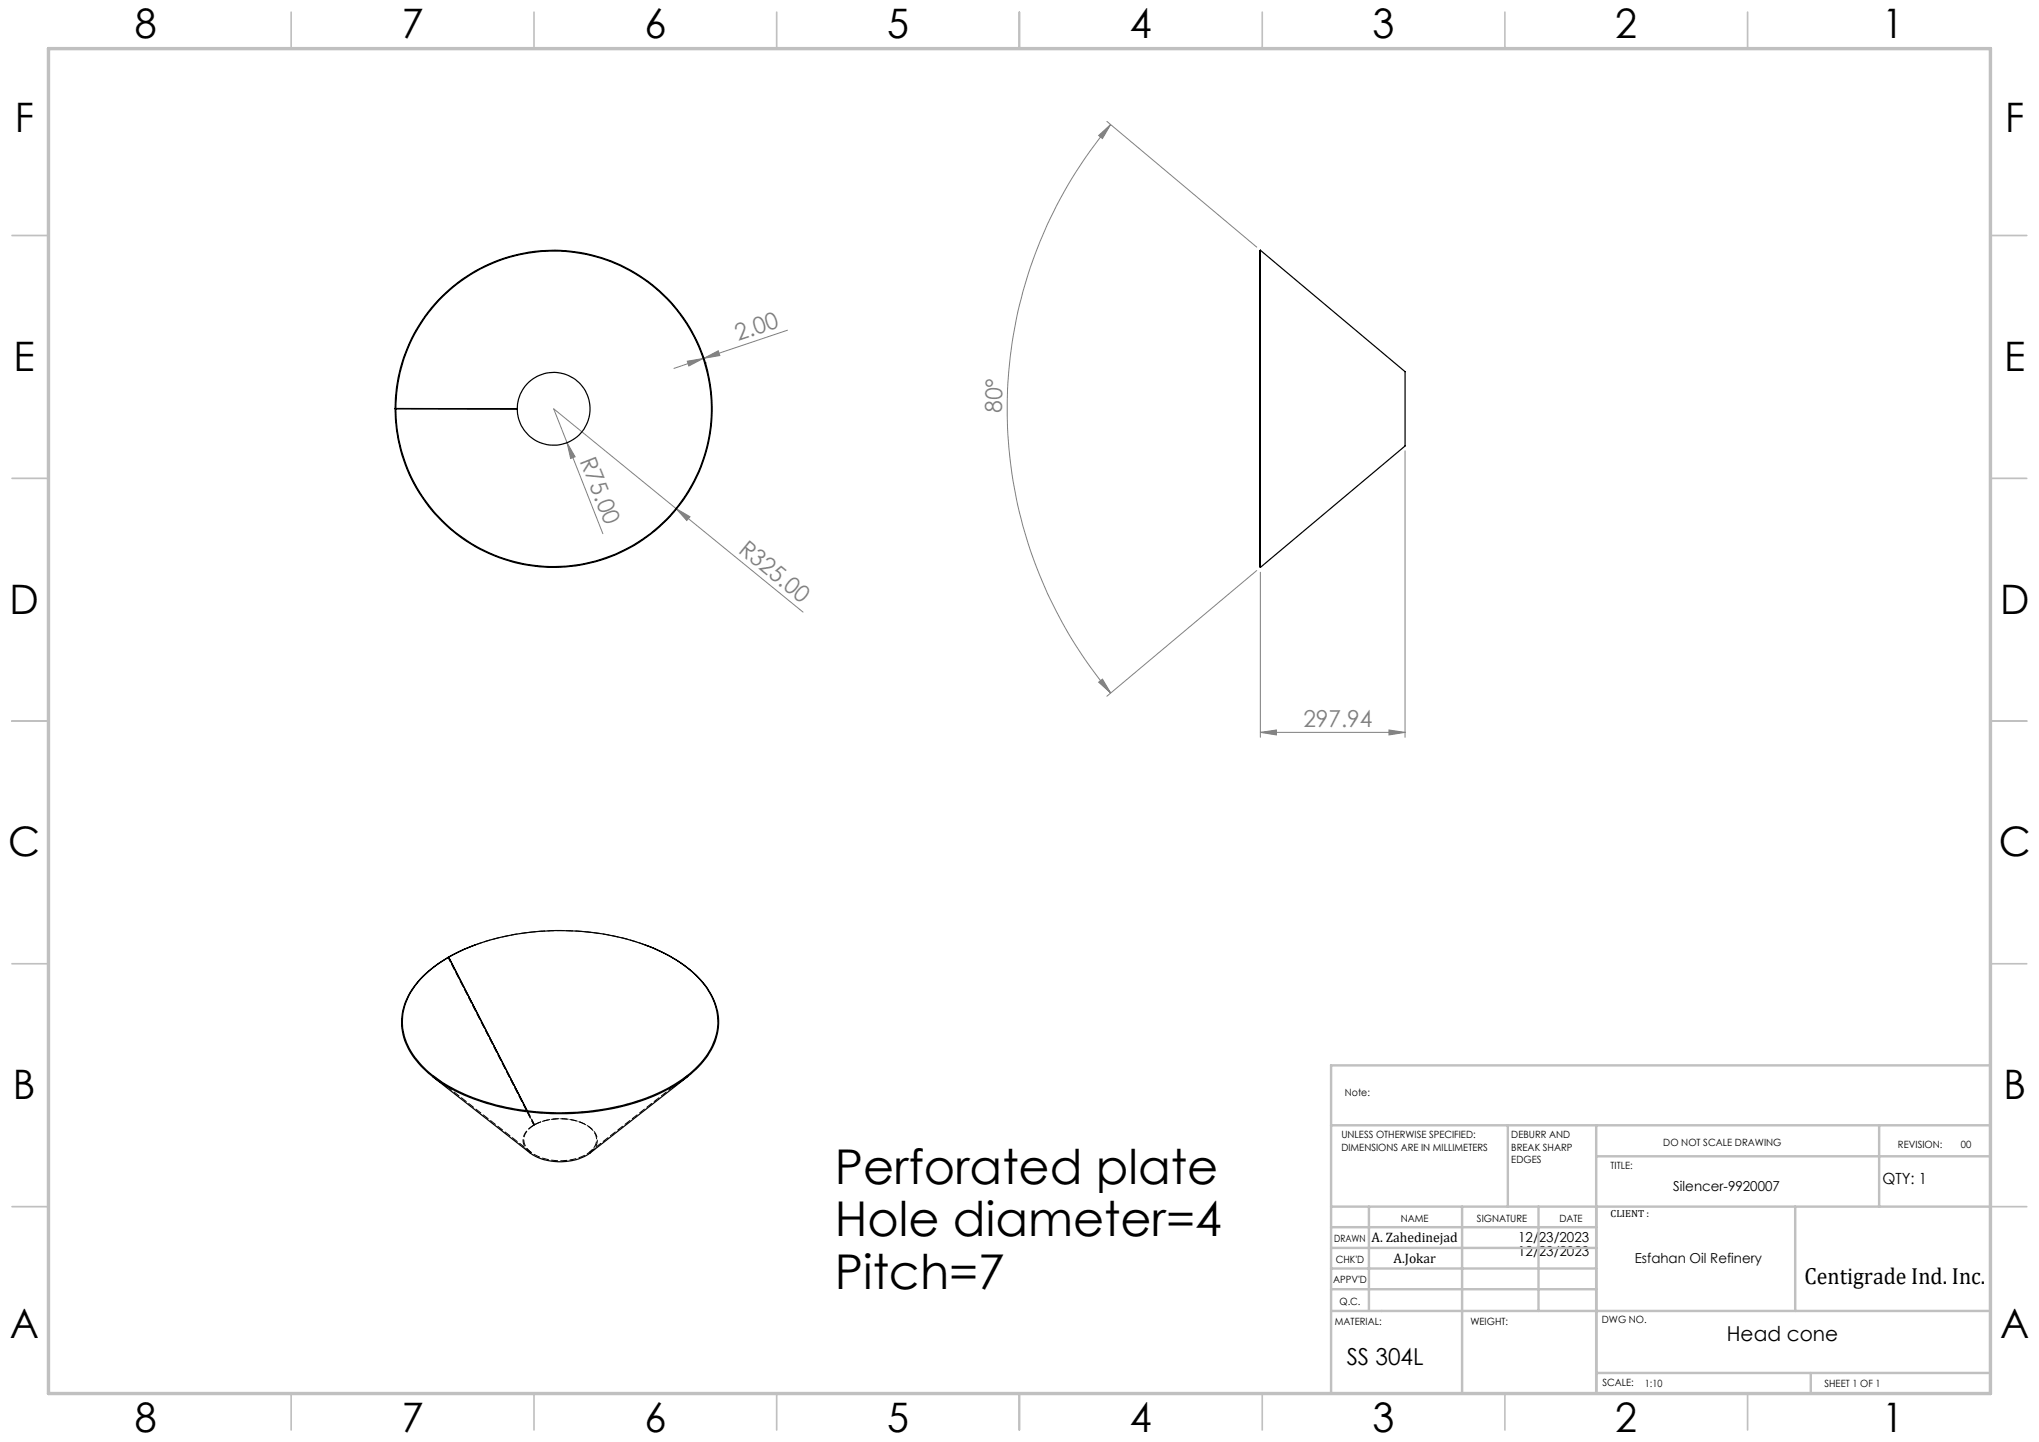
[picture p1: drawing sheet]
<svg xmlns="http://www.w3.org/2000/svg" width="420mm" height="297mm" viewBox="0 0 420 297" stroke-linecap="round" stroke-linejoin="round" font-family="sans-serif">
<g fill="none" stroke="#808080" stroke-width=".21">
<path d="M226.3 27.9l2.5-2.3-1.7 2.9zM228 25l30.9 25.9M228.8 25.6a91.1 91.1 0 0 0 0 117.1M141.6 74.4l3.3-.6-3 1.6zM144.9 73.8l-6.1 2.1M145 73.8l3-1.6 .3 1zM145 73.8h-.1M145.2 74.8h.1M145.3 74.8h.1M162.2 68l-17.2 5.8M116.8 91.2l1.7 2.9-1 .3zM116.8 91.2l7.4 18.7"/>
<path d="M116.8 91.2l-2.7-7 51.3 41.9M289.4 92.8v59.1M139.2 104.7l2.9 1.7-.6 .8zM258.9 117.5l-30.9 25.9M259.6 117.9v34M226.3 140.5l.8-.6 1.7 2.8zM259.6 150.8l3.3-.4v1zM259.6 150.8h29.8M286.1 150.4l3.3 .4-3.3 .6z"/>
</g>
<g fill="none" stroke="#c0c0c0" stroke-width=".35">
<path d="M60 2.5v7.5M110 2.5v7.5M160 2.5v7.5M210 2.5v7.5M260 2.5v7.5M310 2.5v7.5M360 2.5v7.5M2.5 48.5h7.5M410 48.5h7.5M2.5 98.5h7.5M410 98.5h7.5M2.5 148.5h7.5"/>
<path d="M410 148.5h7.5M2.5 198.5h7.5M410 198.5h7.5M2.5 248.5h7.5M410 248.5h7.5M60 287v7.5M110 287v7.5M160 287v7.5M210 287v7.5M260 287v7.5M310 287v7.5M360 287v7.5"/>
</g>
<g fill="none" stroke="#c0c0c0" stroke-width=".5">
<path d="M410 219.4h-135.8v67.4M274.2 231.8h135.8M310.6 231.8v16.7M328.8 231.8v55.2M328.8 238.2h81.2M387.1 231.8v16.7M274.2 248.5h135.8M274.2 257h54.6M274.2 252.8h54.6M282 248.5v21.5M301.2 248.5v38.3M316.9 248.5v21.5"/>
<path d="M369.8 248.5v21.5M274.2 265.5h54.6M274.2 261.3h54.6M274.2 270h135.8M328.8 282.8h81.2M373 282.8v4.2"/>
</g>
<path d="M10 10h400v277h-400z" fill="none" stroke="#c0c0c0" stroke-width=".7"/>
<g fill="#808080">
<path d="M116.8 91.2l1.7 2.9-1 .3z"/>
<path d="M139.2 104.7l2.9 1.7-.6 .8z"/>
<path d="M259.6 150.8l3.3-.4v1zM286.1 150.4l3.3 .4-3.3 .6z"/>
<path d="M141.6 74.4l3.3-.6-3 1.6zM145 73.8l3-1.6 .3 1z"/>
<path d="M226.3 27.9l2.5-2.3-1.7 2.9zM226.3 140.5l.8-.6 1.7 2.8z"/>
</g>
<g fill="none" stroke="#000" stroke-width=".25">
<path d="M259.6 51.5v65.4M259.6 51.5l29.8 25v15.4l-29.8 25M259.6 51.5l-.1 .2v65l.1 .2M81.5 84.1h-.1a32.6 32.6 0 0 1 46.5-29.5 32.6 32.6 0 0 1 7.1 54.6 32.6 32.6 0 0 1-52.5-16.5 32.7 32.7 0 0 1-1.1-8.5h25.1M81.5 84.1a32.5 32.5 0 0 1 45.6-29.7 32.5 32.5 0 0 1 8.9 53.6 32.5 32.5 0 0 1-52.7-13.3 32.9 32.9 0 0 1-1.8-10.5M81.5 84.1l25 .1M92.3 197.2h.1M92.4 197.1a49.7 49.7 0 0 1 30.6-4.9 37.9 37.9 0 0 1 19.6 8 13.4 13.4 0 0 1 5.2 11.7 15.6 15.6 0 0 1-7 10.2 41.6 41.6 0 0 1-20.8 6.9 49.3 49.3 0 0 1-26.7-4.8 19.8 19.8 0 0 1-9.8-10 11.9 11.9 0 0 1 2.7-12 24.1 24.1 0 0 1 6.2-5M92.4 197.1l-.1 .1M92.4 197.1l16.2 31.7-16.2-31.6M97.9 194.6l-3.2 1.3-2.4 1.3M132.9 194.6a27.2 27.2 0 0 1 12.8 8.9 11.8 11.8 0 0 1-.8 15.1 29.5 29.5 0 0 1-14.7 8.7 53.6 53.6 0 0 1-34.5-1.7 23.8 23.8 0 0 1-11.5-9.5 12 12 0 0 1 2.3-14.4 24.5 24.5 0 0 1 5.9-4.5"/>
<path d="M89.1 221.7l20.1 15.8a11.4 11.4 0 0 0 12.3 0l20.2-15.8"/>
<circle cx="114" cy="84.2" r="7.5"/>
</g>
<path d="M133 194.6a53.6 53.6 0 0 0-35.2 0M108.6 228.8l1.5 2.9M110 231.7a3.4 3.4 0 0 0-2 4.2l.5 .8 .7 .8" fill="none" stroke="#000" stroke-width=".21" stroke-dasharray="1.3 .6" stroke-dashoffset="-.1"/>
<path d="M92.3 197.2l17.7 34.5" fill="none" stroke="#000" stroke-width=".21" stroke-dasharray="1.3 .6" stroke-dashoffset=".3"/>
<path d="M108.6 228.8l1.5 2.9M110.1 231.7h-.1M111.4 231.1h-.1M119.5 231.1h-.1M121.6 237.5a3.1 3.1 0 0 0-.4-5.6 11.8 11.8 0 0 0-11.2-.2" fill="none" stroke="#000" stroke-width=".21" stroke-dasharray="1.3 .6"/>
<path d="M110.1 231.7a3.3 3.3 0 0 0-2 4.1 7 7 0 0 0 5.7 3.2 10.1 10.1 0 0 0 8.3-2.3 2.98 2.98 0 0 0-1-4.7 11.6 11.6 0 0 0-11-.3" fill="none" stroke="#000" stroke-width=".21" stroke-dasharray="1.3 .6" stroke-dashoffset="-.2"/>
<path d="M89.2 221.5l20.2 15.8M121.4 237.3l20.2-15.8" fill="none" stroke="#000" stroke-width=".21" stroke-dasharray="1.3 .6" stroke-dashoffset=".2"/>
<g font-size="9.9">
<text x="171.9" y="243.8">Perforated plate</text>
<text x="171.9" y="254.7">Hole diameter=4</text>
<text x="171.9" y="265.5">Pitch=7</text>
</g>
<g font-size="8.4">
<text x="27.7" y="7.9">8</text>
<text x="82.7" y="7.9">7</text>
<text x="132.7" y="7.9">6</text>
<text x="182.7" y="7.9">5</text>
<text x="232.7" y="7.9">4</text>
<text x="282.7" y="7.9">3</text>
<text x="332.7" y="7.9">2</text>
<text x="387.7" y="7.9">1</text>
<text x="3" y="27.1">F</text>
<text x="413" y="27.1">F</text>
<text x="2.8" y="76.4">E</text>
<text x="412.8" y="76.4">E</text>
<text x="2" y="126.4">D</text>
<text x="412" y="126.4">D</text>
<text x="1.7" y="176.4">C</text>
<text x="411.7" y="176.4">C</text>
<text x="2.7" y="226.4">B</text>
<text x="412.7" y="226.4">B</text>
<text x="2" y="275.6">A</text>
<text x="412" y="275.6">A</text>
<text x="27.7" y="294.9">8</text>
<text x="82.7" y="294.9">7</text>
<text x="132.7" y="294.9">6</text>
<text x="182.7" y="294.9">5</text>
<text x="232.7" y="294.9">4</text>
<text x="282.7" y="294.9">3</text>
<text x="332.7" y="294.9">2</text>
<text x="387.7" y="294.9">1</text>
</g>
<g font-size="4.8" fill="#808080">
<text x="152.1" y="70.3" transform="rotate(-19 152.1 70.3)">2.00</text>
<text x="206.3" y="85" transform="rotate(-88 206.3 85)">80°</text>
<text x="119.4" y="94.9" transform="rotate(69 119.4 94.9)">R75.00</text>
<text x="151.9" y="113.6" transform="rotate(39 151.9 113.6)">R325.00</text>
<text x="268.5" y="149.8">297.94</text>
</g>
<g font-size="4.8">
<text x="371.7" y="264.5">Centigrade Ind. Inc.</text>
<text x="277.4" y="281.1">SS 304L</text>
</g>
<text font-size="4.2" x="355.7" y="276.1">Head cone</text>
<text font-size="3.2" x="387.7" y="243.9">QTY: 1</text>
<g font-size="2.8">
<text x="344.7" y="245.3">Silencer-9920007</text>
<text x="282.5" y="255.9">A. Zahedinejad</text>
<text x="312.7" y="255.9">12/23/2023</text>
<text x="287" y="260.1">A.Jokar</text>
<text x="312.7" y="258.7">12/23/2023</text>
<text x="336.7" y="260.1">Esfahan Oil Refinery</text>
</g>
<g font-size="2.1">
<text x="277" y="225.8">Note:</text>
<text x="276.3" y="234.5">UNLESS OTHERWISE SPECIFIED:</text>
<text x="276.3" y="237">DIMENSIONS ARE IN MILLIMETERS</text>
<text x="311.3" y="234.5">DEBURR AND</text>
<text x="311.3" y="237">BREAK SHARP</text>
<text x="311.3" y="239.5">EDGES</text>
<text x="342.6" y="235.9">DO NOT SCALE DRAWING</text>
<text x="391" y="236.5">REVISION:</text>
<text x="403.9" y="236.5">00</text>
<text x="331.8" y="240.8">TITLE:</text>
<text x="288.5" y="251.7">NAME</text>
<text x="304.2" y="251.7">SIGNATURE</text>
<text x="321.2" y="251.7">DATE</text>
<text x="331.8" y="250.7">CLIENT :</text>
<text x="274.8" y="255.8">DRAWN</text>
<text x="275.1" y="260.1">CHK'D</text>
<text x="274.6" y="264.2">APPV'D</text>
<text x="275.9" y="268.7">Q.C.</text>
<text x="275" y="273">MATERIAL:</text>
<text x="302.9" y="273">WEIGHT:</text>
<text x="330" y="272.5">DWG NO.</text>
<text x="330.1" y="285.6">SCALE:</text>
<text x="338.8" y="285.6">1:10</text>
<text x="375.8" y="285.6">SHEET 1 OF 1</text>
</g>
</svg>
